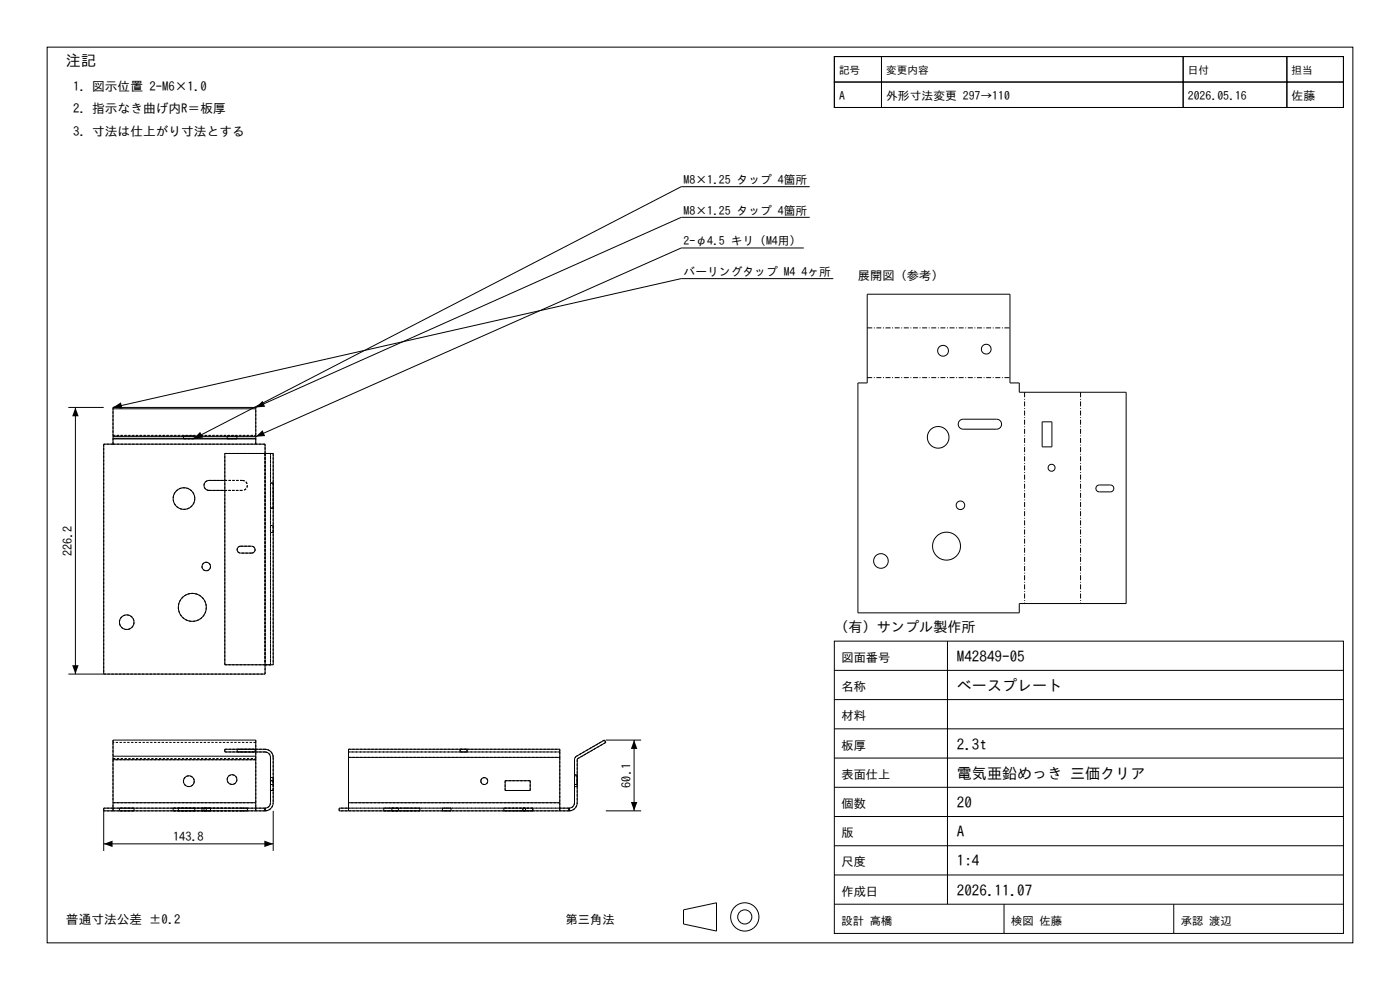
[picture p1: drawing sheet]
<svg xmlns="http://www.w3.org/2000/svg" width="297mm" height="210mm" viewBox="0 0 297 210" stroke-linecap="round" stroke-linejoin="round" font-family="sans-serif">
<g fill="none" stroke="#000" stroke-width=".21">
<path d="M10 10h277v190h-277zM177 12h10v5.4h-10zM177 17.4h10v5.4h-10zM177 12h108v10.8h-108zM187 12h64v5.4h-64zM187 17.4h64v5.4h-64zM251 12h22v5.4h-22zM251 17.4h22v5.4h-22zM273 12h12v5.4h-12zM273 17.4h12v5.4h-12zM171.8 39.6h-27.3l-103.4 53.5M170.5 52.6h-26l-90.2 40"/>
<path d="M171.8 46.1h-27.3l-90.2 40.3M176.8 59.1h-32.3l-120.5 27.3M184 62.4h30.3v18.8h1.9v2h22.7v44.8h-22.7v2h-34.2v-48.8h2zM14.5 86.4h7.5M16 86.4v56.6M24 93.1v1.1M24 92.6v.5M24 86.4v6.2M24 93.1h30.3M24 92.6h30.3M24 86.4h30.3M24 86.7h30.3"/>
<path d="M38.9 93.1h2.3M47.7 96.2h10.3v44.8h-10.3zM48.2 93.1h2.1M54.3 93.1v1.1M54.3 92.6v.5M54.3 86.4v6.2M203.6 89.2l.7-.3h7.1a1.06 1.06 0 0 1 1.1 1.1 1.06 1.06 0 0 1-1.1 1h-7.1a1.06 1.06 0 0 1-.9-.6 1.06 1.06 0 0 1 .2-1.2zM221.1 89.5h2.1v5.3h-2.1zM47.7 101.9h-3.4a1.06 1.06 0 0 0-1 1.1 1.06 1.06 0 0 0 1 1h3.4M50.6 116l.4-.1h2.4a.73 .73 0 0 1 .7 .7 .73 .73 0 0 1-.7 .7h-2.4a.73 .73 0 0 1-.7-.5 .73 .73 0 0 1 .3-.8zM232.7 103.1l.5-.2h2.4a.73 .73 0 0 1 .7 .7 .73 .73 0 0 1-.7 .7h-2.4a.73 .73 0 0 1-.7-.4 .73 .73 0 0 1 .2-.8zM177 136h108v62h-108z"/>
<path d="M201 136v55.8M14.5 143h41.7v-48.8h-34.2v48.8M54.3 158.9v-1.9h-30.3v3.4M54.3 159.5v.9M128.5 157h7.5M134.5 157v15M177 154.6h108M177 148.4h108M177 142.2h108M22 172h34.2M22 179h36M24 170.3v1.1"/>
<path d="M24 160.4v.8M24 170.3h30.3M24 161.2v9.1M24 161.2h30.3M24 160.4h30.3M54.3 170.3v1.1M54.3 160.4v.8M54.3 161.2v9.1M56.2 171.4l.8-.3 .4-.8v-9.6l-.2-.6-.4-.4-.6-.2h-8.5v-.6h8.5a1.73 1.73 0 0 1 1.8 1.8v9.6a1.73 1.73 0 0 1-1.8 1.7M56.2 171.4v.6M56.2 171.4h-34.2v9.1M58 172v8.5"/>
<path d="M73.9 170.3v1.7M73.9 160.7v-1.8h44.9v1.8M73.9 171.4h-1.9v.6h48.7M73.9 170.3h44.9M73.9 160.7v9.6M73.9 160.7h44.9M107.2 165.6h5.3v2.1h-5.3zM118.8 170.3v1.7M118.8 171.4h1.9M118.8 160.7v9.6M120.7 171.4l.8-.3 .4-.8v-9.1l.1-.5 .3-.3 5.9-3.4 .3 .5-6 3.5v9.3a1.73 1.73 0 0 1-1.8 1.7M120.7 171.4v.6"/>
<path d="M128.5 172h7.5M177 179.4h108M177 173.2h108M177 167h108M177 160.8h108M145 193l7-1.5v6l-7-1.5zM177 191.8h108M177 185.6h108M213 191.8v6.2M249 191.8v6.2"/>
<circle cx="200.1" cy="74.4" r="1.15"/>
<circle cx="209.2" cy="74.1" r="1.03"/>
<circle cx="199" cy="92.8" r="2.3"/>
<circle cx="223.1" cy="99.2" r=".74"/>
<circle cx="39" cy="105.8" r="2.3"/>
<circle cx="186.9" cy="119" r="1.55"/>
<circle cx="200.8" cy="115.9" r="2.97"/>
<circle cx="203.8" cy="107.2" r=".91"/>
<circle cx="26.9" cy="132" r="1.55"/>
<circle cx="40.8" cy="128.8" r="2.97"/>
<circle cx="43.8" cy="120.2" r=".91"/>
<circle cx="40.1" cy="165.7" r="1.15"/>
<circle cx="49.2" cy="165.4" r="1.03"/>
<circle cx="102.7" cy="165.7" r=".74"/>
<circle cx="158" cy="194.5" r="3"/>
<circle cx="158" cy="194.5" r="1.5"/>
</g>
<g fill="none" stroke="#000" stroke-width=".21" stroke-dasharray=".5 .3" stroke-linecap="butt">
<path d="M22 94.2v48.8M24 94.2h30.3M24 94.2h-2M24 92.5h30.3M24 94.2v-1.7M24 92.5v-.2M24 86.4v5.9M24 92.3h30.3M38.9 93.1h2.3M38.9 92.5h2.3M38.9 93.1v-.6M41.2 92.5h-2.3"/>
<path d="M41.2 93.1h-2.3M41.2 92.5v.6M47.7 96.2h8.5M48.2 92.5h2.1M48.2 93.1v-.6M50.3 92.5h-2.1M50.3 93.1h-2.1M50.3 92.5v.6M54.3 94.2v-1.7M54.3 92.5v-.2M54.3 92.3v-5.9M54.3 92.5h-30.3"/>
<path d="M56.2 96.2v44.8M56.2 96.2v-2M56.2 94.2h-1.9M56.2 96.2h1.8M56.2 96.2h1.2M57.4 96.2v44.8M57.4 96.2h-1.2M58 96.2v44.8M41.3 105.8a2.3 2.3 0 0 1-3.3 2 2.3 2.3 0 0 1-.4-3.9 2.3 2.3 0 0 1 3.7 1.4v.5M44.3 104a1.06 1.06 0 0 1-1-1 1.06 1.06 0 0 1 1-1.1M44.3 104h7.1M47.7 104h3.7"/>
<path d="M51 115.9h2.4M51 115.9a.73 .73 0 0 0-.7 .7 .73 .73 0 0 0 .7 .7M51.4 101.9h-7.1M51.4 101.9a1.06 1.06 0 0 1 1.1 1.1 1.06 1.06 0 0 1-1.1 1M51.4 101.9h-3.7M53.4 117.3a.73 .73 0 0 0 .7-.7 .73 .73 0 0 0-.7-.7M53.4 117.3h-2.4M57.4 102.5v5.3M57.4 107.8v-5.3M57.4 112.9v-1.4M57.4 111.5v1.4M57.4 111.5h.6"/>
<path d="M58 102.5v5.3M58 107.8v-5.3M58 112.9v-1.4M58 111.5v1.4M58 107.8h-.6M58 102.5h-.6M58 112.9h-.6M28.4 132a1.55 1.55 0 0 1-2.2 1.4 1.55 1.55 0 0 1-.3-2.6 1.55 1.55 0 0 1 2.5 .8v.4M43.8 128.8a2.97 2.97 0 0 1-4.3 2.7 2.97 2.97 0 0 1-.5-5 2.97 2.97 0 0 1 4.7 1.8l.1 .5M44.7 120.2a.91 .91 0 0 1-1.3 .8 .91 .91 0 0 1-.3-1.5 .91 .91 0 0 1 1.5 .4l.1 .3M22 143h34.2M24 157.5v3.4"/>
<path d="M24 157.5v-.5M47.7 158.9h8.5M47.7 158.9v.6M47.7 159.5h8.5M47.7 141v-44.8M50.3 158.9h.7M50.3 159.5h.7M50.3 159.5v-.6M51 158.9h2.4M51 158.9h-.7M51 159.5h2.4M51 159.5h-.7"/>
<path d="M53.4 158.9h.7M53.4 158.9h-2.4M53.4 159.5h.7M53.4 159.5h-2.4M54.1 158.9h-.7M54.1 159.5h-.7M54.1 159.5v-.6M54.3 157.5v-.5M54.3 159.5v-.6M54.3 157.5h-30.3M56.2 159.5l.8 .3 .4 .9M56.2 143v-2"/>
<path d="M56.2 141h1.8M56.2 141h-8.5M56.2 141h1.2M57.4 141h-1.2M57.4 141v-44.8M73.9 158.9v.6M73.9 159.5v1.2M73.9 158.9h44.9M73.9 159.5h44.9M97.6 158.9h1.5M97.6 159.5h1.5M97.6 158.9v.6"/>
<path d="M99.1 158.9h-1.5M99.1 159.5h-1.5M99.1 158.9v.6M118.8 158.9v.6M118.8 159.5v1.2M118.8 159.5h-44.9M128.2 157l-5.9 3.4M128.5 157.5l-5.9 3.4M128.5 157.5l-.3-.5M22 172v-.6M24 172h30.3M24 172h-2"/>
<path d="M24 171.4h30.3M24 171.4h-2M24 170.3h30.3M24 172v-1.7M24 171.4v.6M24 161.2v9.1M24 161.2v-.3M24 160.9h30.3M25.3 172h3.1M25.3 171.4h3.1M25.3 171.4v.6M28.4 172h-3.1"/>
<path d="M28.4 171.4h-3.1M28.4 172v-.6M36.7 172h4.6M36.7 171.4h4.6M36.7 171.4v.6M37.8 172h6M37.8 171.4h6M37.8 171.4v.6M41.2 165.7a1.15 1.15 0 0 1-1.6 1.1 1.15 1.15 0 0 1-.3-2 1.15 1.15 0 0 1 1.9 .6v.3M41.3 172h-4.6M41.3 171.4h-4.6M41.3 172v-.6"/>
<path d="M42.8 172h1.9M42.8 171.4h1.9M42.8 171.4v.6M43.3 172h1M43.3 171.4h1M43.3 171.4v.6M43.8 172h-6M43.8 171.4h-6M43.8 172v-.6M44.3 172h-1M44.3 172h7.1M44.3 171.4h-1"/>
<path d="M44.3 171.4h7.1M44.7 172h-1.9M44.7 171.4h-1.9M44.7 172v-.6M50.3 165.4a1.03 1.03 0 0 1-1.5 .9 1.03 1.03 0 0 1-.3-1.7 1.03 1.03 0 0 1 1.7 .5l.1 .3M51.4 172h-7.1M51.4 172h1.1M51.4 171.4h-7.1M51.4 171.4h1.1M52.5 172h-1.1M52.5 171.4h-1.1M52.5 171.4v.6"/>
<path d="M54.3 171.4v.6M54.3 172v-1.7M54.3 170.3v-9.1M54.3 161.2v-.3M54.3 160.9v-3.4M54.3 161.2h-30.3M56.2 171.4v.6M56.2 172h-1.9M56.2 171.4h-1.9M56.2 172a1.73 1.73 0 0 0 1.8-1.7M56.2 172v-.6M57.4 170.3l-.4 .8-.8 .3"/>
<path d="M57.4 160.7v9.6M57.4 165.6v2.1M57.4 167.7v-2.1M57.4 165.7v.7M57.4 166.4v-1.5M57.4 164.9v.8M57.4 166.4h.6M57.4 164.9h.6M58 160.7v9.6M58 165.6v2.1M58 167.7v-2.1M58 165.7v.7"/>
<path d="M58 166.4v-1.5M58 164.9v.8M58 160.7a1.73 1.73 0 0 0-1.8-1.8M58 165.6h-.6M58 167.7h-.6M72 172v-.6M73.9 171.4v.6M73.9 170.3v-9.6M73.9 170.3v1.1M73.9 160.7h44.9M81.4 172h3.1M81.4 171.4h3.1"/>
<path d="M81.4 171.4v.6M83 172h-1.6M83 171.4h-1.6M83.1 172h6M83.1 171.4h6M83.1 171.4v.6M84.5 172h-1.5M84.5 171.4h-1.5M84.5 171.4v.6M86.1 172h-3M86.1 171.4h-3M89.1 172h-3"/>
<path d="M89.1 171.4h-3M89.1 171.4v.6M93.9 172h1.8M93.9 171.4h1.8M93.9 171.4v.6M94.8 172h-.9M94.8 171.4h-.9M95.7 172h-.9M95.7 171.4h-.9M95.7 171.4v.6M102 165.7a.74 .74 0 0 0 1 .7 .74 .74 0 0 0 .2-1.3 .74 .74 0 0 0-1.2 .3v.3M106.9 172h4.6"/>
<path d="M106.9 171.4h4.6M106.9 171.4v.6M107.2 165.6v2.1M107.2 167.7h5.3M109.2 172h-2.3M109.2 171.4h-2.3M110.9 172h2.1M110.9 171.4h2.1M110.9 172v-.6M111.5 172h-2.3M111.5 171.4h-2.3M111.5 171.4v.6"/>
<path d="M112.5 165.6h-5.3M112.5 167.7v-2.1M113 172h-2.1M113 171.4h-2.1M113 172v-.6M118.8 171.4h-44.9M118.8 171.4v.6M118.8 170.3h-44.9M118.8 170.3v1.1M118.8 160.7v9.6M120.7 172h-48.7M120.7 171.4h-48.7"/>
<path d="M120.7 171.4v.6M120.7 172a1.73 1.73 0 0 0 1.8-1.7M120.7 172v-.6M121.9 170.3l-.4 .8-.8 .3M121.9 161.2v9.1M121.9 165.7v1.2M121.9 166.9v-2.3M121.9 164.6v1.1M121.9 165.4v1M121.9 166.4v-2.1M121.9 164.3v1.1M121.9 166.9h.6"/>
<path d="M121.9 164.6h.6M121.9 166.4h.6M121.9 164.3h.6M122.3 160.4l-.3 .3-.1 .5M122.5 161.2v9.1M122.5 165.7v1.2M122.5 166.9v-2.3M122.5 164.6v1.1M122.5 165.4v1M122.5 166.4v-2.1M122.5 164.3v1.1M122.5 161.2l.1-.3"/>
</g>
<path d="M16 86.4l.7 1.9h-1.4zM24 86.4l1.7-1.1 .3 1.4zM42.5 91.6l.6 1.2-2 .3zM54.3 86.4l1.4-1.4 .6 1.3zM54.3 92.6l1.4-1.4 .6 1.3zM15.3 141.1h1.4l-.7 1.9zM134.5 157l.7 1.9h-1.4zM22 179l1.9-.7v1.4zM56.1 178.3l1.9 .7-1.9 .7zM133.8 170.1h1.4l-.7 1.9z" fill="#000"/>
<path d="M184 69.6h30.3M184 80.1h30.3M217.4 83.2v44.8M229.2 83.2v44.8" fill="none" stroke="#000" stroke-width=".21" stroke-dasharray="1.1 .4 .2 .4" stroke-linecap="butt"/>
<g font-size="3.2">
<text x="14" y="14">注記</text>
<text x="203" y="140.4">M42849-05</text>
<text x="203" y="146.6">ベースプレート</text>
<text x="203" y="159">2.3t</text>
<text x="203" y="165.2">電気亜鉛めっき 三価クリア</text>
<text x="203" y="171.4">20</text>
<text x="203" y="177.6">A</text>
<text x="203" y="183.8">1:4</text>
<text x="203" y="190">2026.11.07</text>
</g>
<text font-size="3" x="177" y="134">（有）サンプル製作所</text>
<g font-size="2.7">
<text x="15.5" y="19.2">1. 図示位置 2-M6×1.0</text>
<text x="15.5" y="24">2. 指示なき曲げ内R＝板厚</text>
<text x="15.5" y="28.8">3. 寸法は仕上がり寸法とする</text>
<text x="14" y="196">普通寸法公差 ±0.2</text>
</g>
<g font-size="2.6">
<text x="182" y="59.4">展開図（参考）</text>
<text x="15.3" y="118" transform="rotate(-90 15.3 118)">226.2</text>
<text x="178.5" y="140.4">図面番号</text>
<text x="178.5" y="146.6">名称</text>
<text x="178.5" y="152.8">材料</text>
<text x="178.5" y="159">板厚</text>
<text x="133.8" y="167.1" transform="rotate(-90 133.8 167.1)">60.1</text>
<text x="178.5" y="165.2">表面仕上</text>
<text x="178.5" y="171.4">個数</text>
<text x="36.7" y="178.3">143.8</text>
<text x="178.5" y="177.6">版</text>
<text x="178.5" y="183.8">尺度</text>
<text x="178.5" y="190">作成日</text>
<text x="120" y="196">第三角法</text>
</g>
<g font-size="2.5">
<text x="178" y="21.2">A</text>
<text x="188" y="21.2">外形寸法変更 297→110</text>
<text x="252" y="21.2">2026.05.16</text>
<text x="274" y="21.2">佐藤</text>
<text x="145" y="39">M8×1.25 タップ 4箇所</text>
<text x="145" y="45.5">M8×1.25 タップ 4箇所</text>
<text x="145" y="52">2-φ4.5 キリ（M4用）</text>
<text x="145" y="58.5">バーリングタップ M4 4ヶ所</text>
</g>
<g font-size="2.4">
<text x="178.5" y="196.2">設計 高橋</text>
<text x="214.5" y="196.2">検図 佐藤</text>
<text x="250.5" y="196.2">承認 渡辺</text>
</g>
<g font-size="2.3">
<text x="178" y="15.8">記号</text>
<text x="188" y="15.8">変更内容</text>
<text x="252" y="15.8">日付</text>
<text x="274" y="15.8">担当</text>
</g>
</svg>
